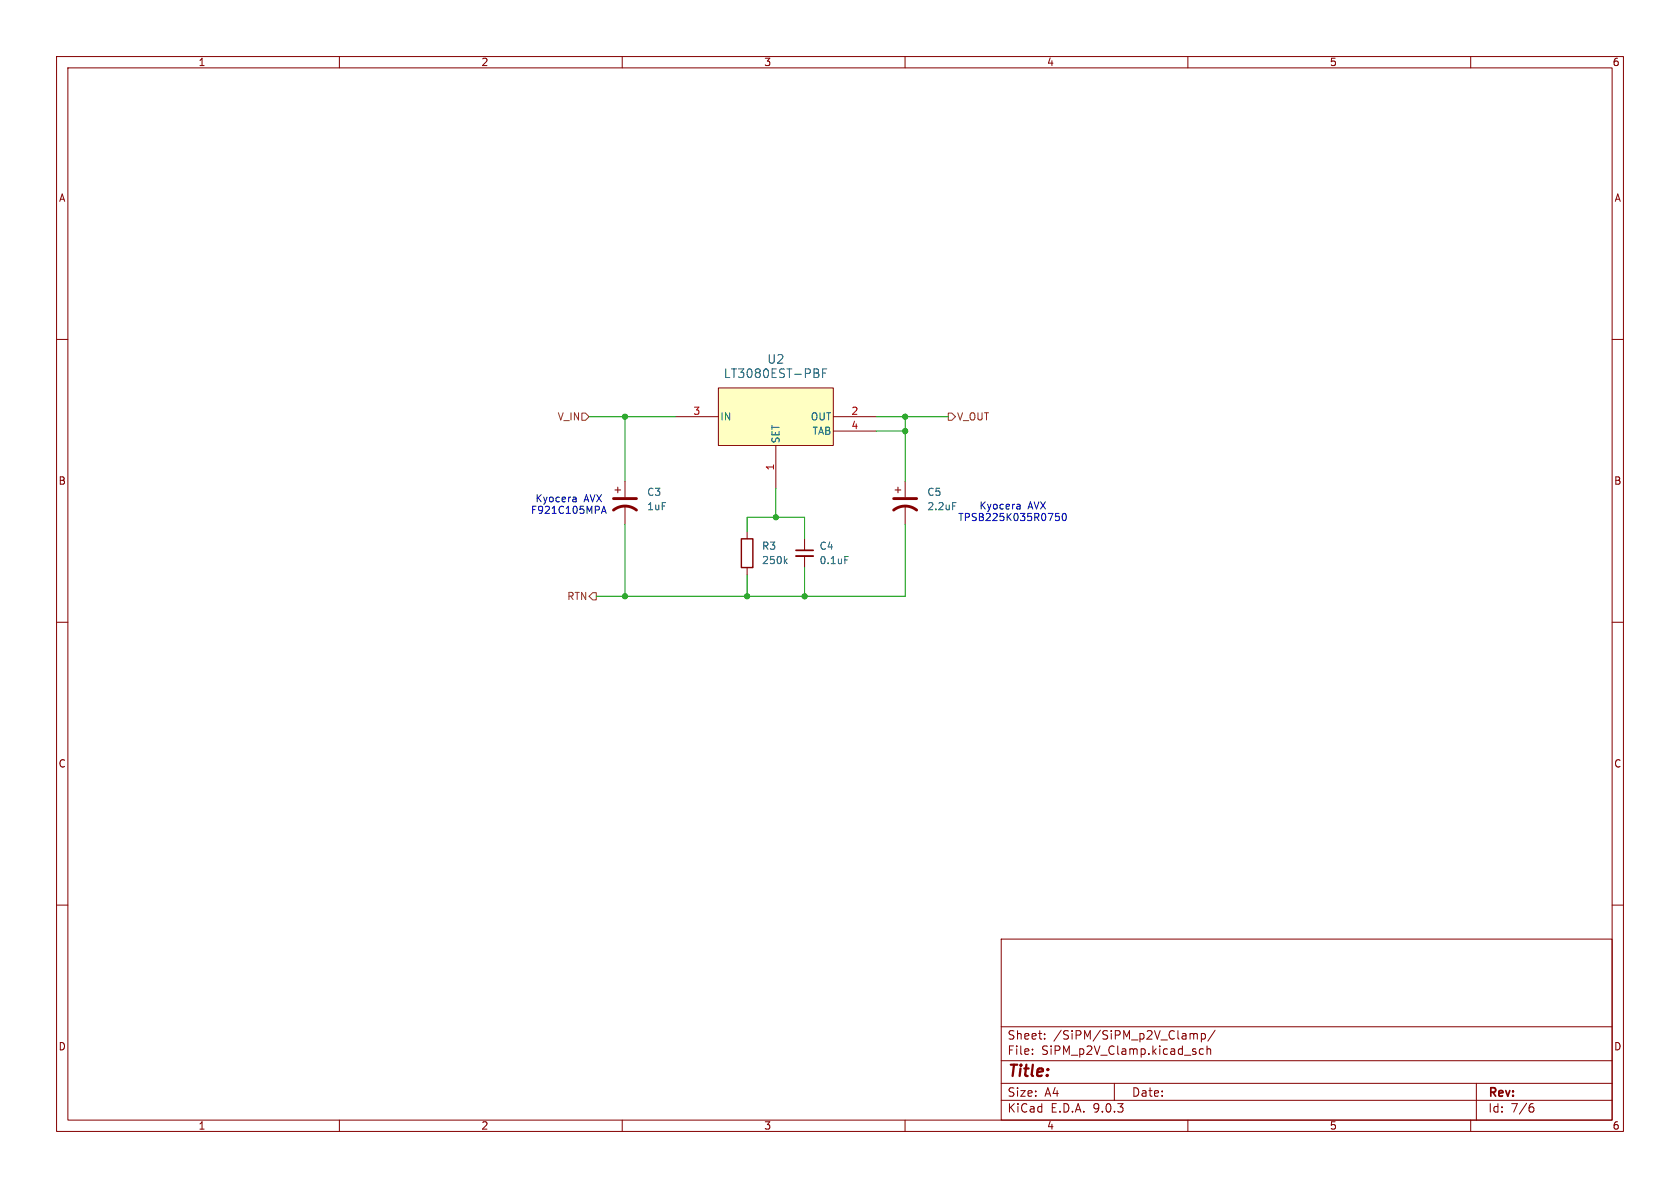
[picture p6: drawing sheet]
<svg xmlns="http://www.w3.org/2000/svg" width="297mm" height="210mm" viewBox="0 0 297 210" stroke-linecap="round" stroke-linejoin="round" font-family="sans-serif">
<g fill="none" stroke="#840000" stroke-width=".18">
<path d="M10 10h277v190h-277zM12 12h273v186h-273zM60 10v2M110 10v2M160 10v2M210 10v2M260 10v2M10 60h2M285 60h2M132.1 94v1.3M142.2 95.3v2M142.2 98.3v2"/>
<path d="M10 110h2M132.1 100.3v1.3M285 110h2M10 160h2M177 166h108v32h-108zM285 160h2M60 198v2M110 198v2M160 198v2M177 194.5h108M177 191.5h108M177 187.5h108"/>
<path d="M177 181.5h108M182.5 186.3v.1M182.5 185.5v.1M184.7 183.6v.1M184.7 182.8v.1M197 191.5v3M210 198v2M210.6 182.7h.2l.2 .2M211 182.9l.2-.2 .4 .1 .1 .9M211 182.9v.8M212.4 182.8l.4-.1 .3 .3v.4l-.1 .2h-.6M212.4 182.7v1.5"/>
<path d="M212.7 185.5l-.4-.1-.3 .3v.4l.2 .2h.5M213.4 185.5l.2-.1 .4 .1v.9M213.4 184.9v1.5M214.8 182.1l-1.3 2M260 198v2M261 191.5v6.5M270.6 195.7h.4l.2 .3-.1 .5-.5 .1M271 195.1l-.4 .1"/>
</g>
<path d="M140.7 97.3h3.1" fill="none" stroke="#840000" stroke-width=".3"/>
<path d="M140.7 98.3h3.1" fill="none" stroke="#840000" stroke-width=".33"/>
<path d="M138.8 99.2l.3 .4M139.1 98.8l-.4 .5M149.4 98.4h.6" fill="none" stroke="#006464" stroke-width=".18"/>
<path d="M131.1 95.3h2v5h-2z" fill="none" stroke="#840000" stroke-width=".25"/>
<path d="M127 68.6h20.3v10.1h-20.3z" fill="#ffffc2"/>
<g fill="none" stroke="#840000" stroke-width=".18">
<path d="M119.4 73.7h7.6M127 68.6h20.3v10.1h-20.3zM137.2 78.7v7.7M147.3 73.7h7.6M147.3 76.2h7.6M108.7 86.6h1M109.2 86.1v1M110.5 85.1v2.8M110.5 89.4v3.3M158.2 86.6h1.1M158.7 86.1v1M160 85.1v2.8"/>
<path d="M160 89.4v3.3"/>
</g>
<path d="M144.7 66.1v.5M145.4 65.9h.5M146.2 65.2h-.8v1.5M168.4 88.8h.6" fill="none" stroke="#006464" stroke-width=".18"/>
<path d="M108.5 90.2a3.3 3.3 0 0 1 4 0M108.5 88.1h4M158 90.2a3.3 3.3 0 0 1 4.1 0M158 88.1h4.1" fill="none" stroke="#840000" stroke-width=".51"/>
<path d="M102.9 73h.6l.6 .7-.6 .6h-.6zM167.6 73h.7l.6 .7-.6 .6h-.7zM104.8 104.8h.6v1.2h-.6l-.7-.6z" fill="none" stroke="#725600" stroke-width=".18"/>
<path d="M104.1 73.7h15.3M110.5 73.7v11.4M154.9 73.7h12.7M154.9 76.2h5.1M160 73.7v11.4M110.5 92.7v12.7M132.1 94v-2.6h10.1v3.9M137.2 86.4v5M160 92.7v12.7h-54.6M132.1 101.6v3.8M142.2 100.3v5.1" fill="none" stroke="#009600" stroke-width=".18"/>
<path d="M101.4 87.9h.4l.1 .8M101.9 88.7h-.5M101.9 88.2h-.5M106.3 90.8l.5-1.3 .4 1.3M106.5 90.4h.6M179.9 89.1l.4 .1v.8M180.3 89.9l-.4 .1M180.3 89.4l-.4 .1M186.6 90.8h.6M186.8 91.2h.3l.2 .3-.1 .5h-.4M187.9 90.9l.2-.1a.68 .68 0 0 1 .4 .6 .68 .68 0 0 1-.4 .6l-.2-.1-.1-.4z" fill="none" stroke="#0000c2" stroke-width=".18"/>
<g fill="#009600" stroke="#009600" stroke-width=".18">
<circle cx="132.1" cy="105.4" r=".46"/>
<circle cx="110.5" cy="105.4" r=".46"/>
<circle cx="137.2" cy="91.4" r=".46"/>
<circle cx="160" cy="73.7" r=".46"/>
<circle cx="110.5" cy="73.7" r=".46"/>
<circle cx="142.2" cy="105.4" r=".46"/>
<circle cx="160" cy="76.2" r=".46"/>
</g>
<text font-size="2.8" fill="#840000" x="178" y="190.9">Title:</text>
<g font-size="2.1" fill="#006464">
<text x="135.6" y="64.5">U2</text>
<text x="127.9" y="67">LT3080EST-PBF</text>
</g>
<g font-size="2.1" fill="#840000">
<text x="178" y="184">Sheet:</text>
<text x="186.2" y="184">/SiPM/SiPM_p2V_Clamp/</text>
<text x="178" y="186.7">File:</text>
<text x="184.1" y="186.7">SiPM_p2V_Clamp.kicad_sch</text>
<text x="178" y="196.9">KiCad</text>
<text x="178" y="194.1">Size:</text>
<text x="184.7" y="194.1">A4</text>
<text x="185.7" y="196.9">E.D.A.</text>
<text x="193.3" y="196.9">9.0.3</text>
<text x="200" y="194.1">Date:</text>
<text x="263" y="194.3">Rev:</text>
<text x="263" y="196.9">Id:</text>
<text x="267.1" y="196.9">7/6</text>
</g>
<g font-size="1.8" fill="#840000">
<text x="35" y="11.9">1</text>
<text x="85" y="11.9">2</text>
<text x="135" y="11.9">3</text>
<text x="185" y="11.9">4</text>
<text x="235" y="11.9">5</text>
<text x="285" y="11.9">6</text>
<text x="10.3" y="35.9">A</text>
<text x="285.3" y="35.9">A</text>
<text x="10.3" y="85.9">B</text>
<text x="285.3" y="85.9">B</text>
<text x="10.3" y="135.9">C</text>
<text x="285.3" y="135.9">C</text>
<text x="10.3" y="185.9">D</text>
<text x="285.3" y="185.9">D</text>
<text x="35" y="199.9">1</text>
<text x="85" y="199.9">2</text>
<text x="135" y="199.9">3</text>
<text x="185" y="199.9">4</text>
<text x="235" y="199.9">5</text>
<text x="285" y="199.9">6</text>
</g>
<g font-size="1.8" fill="#725600">
<text x="98.5" y="74.5">V_IN</text>
<text x="169.1" y="74.5">V_OUT</text>
<text x="100.2" y="106.3">RTN</text>
</g>
<g font-size="1.8" fill="#a90000">
<text x="122.5" y="73.4">3</text>
<text x="150.4" y="73.4">2</text>
<text x="150.4" y="75.9">4</text>
<text x="136.9" y="83.3" transform="rotate(-90 136.9 83.3)">1</text>
</g>
<g font-size="1.8" fill="#006464">
<text x="127.3" y="74.5">IN</text>
<text x="143.2" y="74.5">OUT</text>
<text x="143.5" y="77.1">TAB</text>
<text x="138" y="78.5" transform="rotate(-90 138 78.5)">SET</text>
<text x="114.3" y="87.9">C3</text>
<text x="163.8" y="87.9">C5</text>
<text x="114.3" y="90.4">1uF</text>
<text x="163.8" y="90.4">2.2uF</text>
<text x="134.6" y="97.4">R3</text>
<text x="134.6" y="99.9">250k</text>
<text x="144.8" y="97.4">C4</text>
<text x="144.8" y="99.9">0.1uF</text>
</g>
<g font-size="1.8" fill="#0000c2">
<text x="94.6" y="89">Kyocera</text>
<text x="103.2" y="89">AVX</text>
<text x="93.8" y="91">F921C105MPA</text>
<text x="169.3" y="92.3">TPSB225K035R0750</text>
<text x="173" y="90.3">Kyocera</text>
<text x="181.7" y="90.3">AVX</text>
</g>
</svg>
